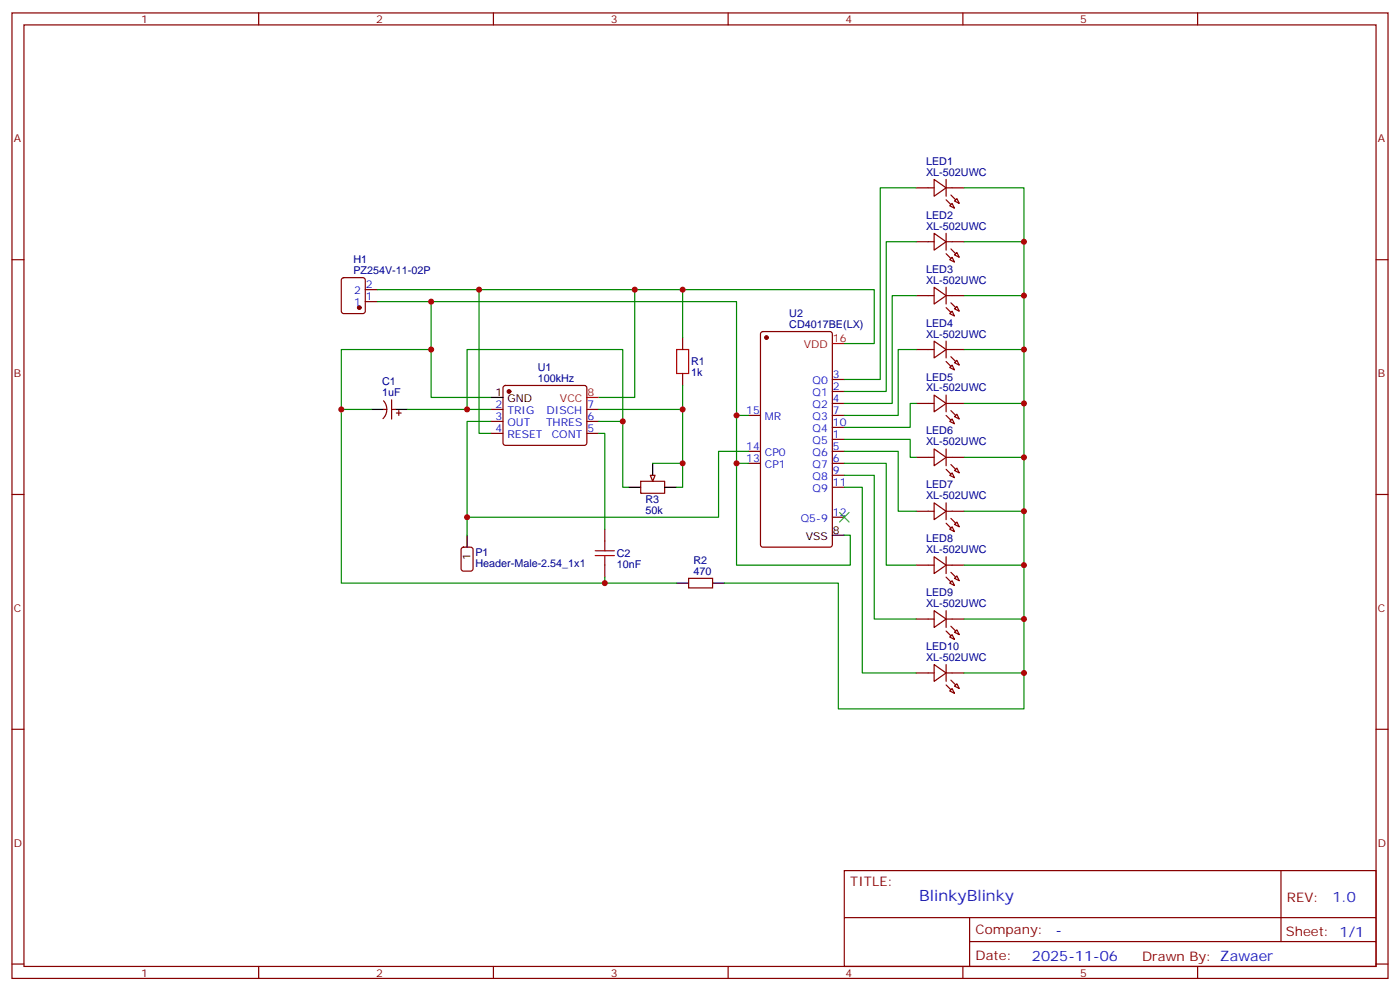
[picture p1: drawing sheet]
<svg xmlns="http://www.w3.org/2000/svg" width="412mm" height="292mm" viewBox="0 0 412 292" stroke-linecap="round" stroke-linejoin="round" font-family="sans-serif">
<g fill="none" stroke="#870000" stroke-width=".35">
<path d="M3.5 3.8h405.4v284.3h-405.4zM7.1 7.3h398.2v277.3h-398.2zM76.2 3.8v3.5M145.3 3.8v3.5M214.5 3.8v3.5M283.6 3.8v3.5M352.8 3.8v3.5M3.5 76.5h3.6M405.3 76.5h3.6M100.8 82l.4-.2h5.7l.6 .4 .1 9.5-.5 .6-5.9 .1-.6-.5-.1-9.4zM107.6 88.8h3.5M107.6 85.3h3.5"/>
<path d="M201.1 99.4v3.5M224.2 97.9l.5-.3h19.8l.6 .5 .1 62.3-.5 .7h-20l-.6-.4-.1-62.3zM113 118a3.8 3.8 0 0 1-.2 5.3M115.4 117.8v5.6M148.4 113.7l.5-.2h23.3l.5 .2 .2 .5-.1 16.5-.6 .5-23.6-.1-.4-.6v-16.3zM201.1 110v3.5M245.2 118.8h3.5M245.2 115.3h3.5M245.2 111.8h3.5M112.9 120.6h1M115.4 120.6h1M116.8 121.6h1.4"/>
<path d="M117.5 120.9v1.4M144.6 120.6h3.6M144.6 124.1h3.6M144.6 127.6h3.6M172.9 120.6h3.5M172.9 124.1h3.5M172.9 127.6h3.5M220.5 122.3h3.5M220.5 132.9h3.5M220.5 136.5h3.5M245.2 122.3h3.5M245.2 132.9h3.5"/>
<path d="M245.2 136.5h3.5M245.2 140h3.5M245.2 129.4h3.5M245.2 125.9h3.5M3.5 145.6h3.6M178.2 155.9v3.5M188.7 141.7h7.1v3.6h-7.1zM245.2 143.5h3.5M245.2 152.3h3.5M405.3 145.6h3.6M136.1 161.4l.4-.3h2.1l.7 .5v5.9l-.4 .6-2.4 .1-.6-.5-.1-5.8zM178.2 166.4v3.6"/>
<path d="M202.8 170.3h7.1v2.8h-7.1zM3.5 214.8h3.6M405.3 214.8h3.6M248.7 256.4h156.6v28.2h-156.6zM377.3 256.4v20.9M248.7 270.2h156.5M285.6 277.3h119.6M285.6 270.2v14.2M3.5 283.9h3.6M76.2 284.6v3.5M145.3 284.6v3.5M214.5 284.6v3.5"/>
<path d="M283.6 284.6v3.5M352.8 284.6v3.5M405.3 283.9h3.6"/>
</g>
<g fill="#870000" stroke="#870000" stroke-width=".35">
<circle cx="149.9" cy="115.3" r=".53"/>
<circle cx="225.8" cy="99.4" r=".53"/>
<circle cx="105.8" cy="90.6" r=".53"/>
</g>
<path d="M144.6 117.1h3.6M109.4 120.6h3.5M116.4 120.6h3.5M192.3 136.5v3.5M137.6 157.6v3.5M185.2 143.5h3.5M195.8 143.5h3.5M245.2 157.6h3.5M199.3 171.7h3.5M209.9 171.7h3.5" fill="none" stroke="#000" stroke-width=".35"/>
<path d="M172.9 117.1h3.5M245.2 101.2h3.5" fill="none" stroke="#f00" stroke-width=".35"/>
<path d="M199.3 102.9h3.5v7.1h-3.5zM178.2 159.4v2.8M175.3 163.6h5.7M175.3 162.2h5.7M178.2 163.6v2.8" fill="none" stroke="#a10000" stroke-width=".35"/>
<path d="M191.6 140h1.4l-.7 1.7z" fill="#f0f0f0" stroke="#870000" stroke-width=".35"/>
<g fill="none" stroke="#870000" stroke-width=".35">
<path d="M269.9 55.3h5.3M275.2 52.8l3.5 2.5-3.5 2.5zM278.7 55.3h5.3M278.7 52.8v5M281.9 58.5l.7 1.4-1.4-.7zM269.9 71.2h5.3M275.2 68.7l3.5 2.5-3.5 2.5zM278.7 68.7v5M278.7 71.2h5.3M279.8 60.6l.7-.7 .7 1.4zM279.8 76.5l.7-.7 .7 1.4zM281.9 74.4l.7 1.4-1.4-.7z"/>
<path d="M269.9 87.1h5.3M275.2 84.6l3.5 2.5-3.5 2.4zM278.7 84.6v4.9M278.7 87.1h5.3M279.8 92.4l.7-.7 .7 1.4zM281.9 90.2l.7 1.5-1.4-.8zM269.9 102.9h5.3M269.9 118.8h5.3M275.2 100.5l3.5 2.4-3.5 2.5zM275.2 116.3l3.5 2.5-3.5 2.5zM278.7 100.5v4.9M278.7 116.3v5"/>
<path d="M278.7 102.9h5.3M278.7 118.8h5.3M279.8 108.2l.7-.7 .7 1.4zM281.9 106.1l.7 1.4-1.4-.7zM269.9 134.7h5.3M275.2 132.2l3.5 2.5-3.5 2.5zM278.7 132.2v5M278.7 134.7h5.3M279.8 124.1l.7-.7 .7 1.4zM279.8 140l.7-.7 .7 1.4zM281.9 122l.7 1.4-1.4-.7zM281.9 137.9l.7 1.4-1.4-.7z"/>
<path d="M269.9 150.6h5.3M275.2 148.1l3.5 2.5-3.5 2.4zM278.7 148.1v4.9M278.7 150.6h5.3M279.8 155.9l.7-.7 .7 1.4zM281.9 153.7l.7 1.5-1.4-.8zM269.9 166.4h5.3M275.2 164l3.5 2.4-3.5 2.5zM275.2 179.8l3.5 2.5-3.5 2.5zM278.7 164v4.9M278.7 179.8v5M278.7 166.4h5.3"/>
<path d="M279.8 171.7l.7-.7 .7 1.4zM281.9 169.6l.7 1.4-1.4-.7zM269.9 182.3h5.3M269.9 198.2h5.3M275.2 195.7l3.5 2.5-3.5 2.5zM278.7 195.7v5M278.7 182.3h5.3M278.7 198.2h5.3M279.8 187.6l.7-.7 .7 1.4zM281.9 185.5l.7 1.4-1.4-.7zM279.8 203.5l.7-.7 .7 1.4zM281.9 201.4l.7 1.4-1.4-.7z"/>
</g>
<g fill="#870000" stroke="#870000" stroke-width=".35">
<path d="M280.1 57.4l1.4 1.4z"/>
<path d="M278.7 58.8l1.4 1.5z"/>
<path d="M280.1 73.3l1.4 1.4z"/>
<path d="M278.7 74.7l1.4 1.4z"/>
<path d="M280.1 89.2l1.4 1.4z"/>
<path d="M278.7 90.6l1.4 1.4z"/>
<path d="M280.1 105.1l1.4 1.4z"/>
<path d="M278.7 106.5l1.4 1.4z"/>
<path d="M280.1 120.9l1.4 1.4z"/>
<path d="M278.7 122.3l1.4 1.5z"/>
<path d="M280.1 136.8l1.4 1.4z"/>
<path d="M278.7 138.2l1.4 1.4z"/>
<path d="M280.1 152.7l1.4 1.4z"/>
<path d="M278.7 154.1l1.4 1.4z"/>
<path d="M280.1 168.6l1.4 1.4z"/>
<path d="M278.7 170l1.4 1.4z"/>
<path d="M280.1 184.4l1.4 1.4z"/>
<path d="M278.7 185.8l1.4 1.5z"/>
<path d="M280.1 200.3l1.4 1.4z"/>
<path d="M278.7 201.7l1.4 1.4z"/>
</g>
<g fill="none" stroke="#008700" stroke-width=".35">
<path d="M269.9 55.3h-10.6v56.5h-10.6M284 55.3h17.6v153.5h-54.7v-37.1h-33.5M269.9 71.2h-8.8v44.1h-12.4M284 71.2h17.6M111.1 88.8h15.9v14.1h-26.5v17.7h8.9M111.1 85.3h75.9v31.8h-10.6M127 88.8h90v77.6h33.5v-8.8h-1.8M141.1 85.3v42.3h3.5M187 85.3h14.1v14.1M201.1 85.3h56.4v15.9h-8.8M269.9 87.1h-7.1v31.7h-14.1M284 87.1h17.6"/>
<path d="M127 102.9v14.2h17.6M201.1 113.5v7.1M269.9 102.9h-5.3v19.4h-15.9M269.9 118.8h-1.8v7.1h-19.4M284 102.9h17.6M284 118.8h17.6M100.5 120.6v51.1h77.7v-1.7M119.9 120.6h24.7M137.6 120.6v-17.7h45.8v21.2h-7M144.6 124.1h-7v33.5M176.4 127.6h1.8v28.3M176.4 120.6h24.7v15.9"/>
<path d="M183.4 124.1v19.4h1.8M192.3 136.5h8.8v7h-1.8M217 122.3h3.5M217 136.5h3.5M220.5 132.9h-8.8v19.4h-74.1M248.7 129.4h19.4v5.3h1.8M248.7 132.9h15.9v17.7h5.3M248.7 136.5h12.4v29.9h8.8M248.7 140h8.8v42.3h12.4M284 134.7h17.6M248.7 143.5h5.3v54.7h15.9M284 150.6h17.6"/>
<path d="M178.2 171.7h21.1M284 166.4h17.6M284 182.3h17.6M284 198.2h17.6"/>
</g>
<path d="M247.3 150.9l2.8 2.8M250.1 150.9l-2.8 2.8" fill="none" stroke="#3c3" stroke-width=".35"/>
<g fill="#c00">
<circle cx="127" cy="102.9" r=".88"/>
<circle cx="137.6" cy="120.6" r=".88"/>
<circle cx="100.5" cy="120.6" r=".88"/>
<circle cx="141.1" cy="85.3" r=".88"/>
<circle cx="183.4" cy="124.1" r=".88"/>
<circle cx="201.1" cy="136.5" r=".88"/>
<circle cx="201.1" cy="120.6" r=".88"/>
<circle cx="187" cy="85.3" r=".88"/>
<circle cx="201.1" cy="85.3" r=".88"/>
<circle cx="127" cy="88.8" r=".88"/>
<circle cx="178.2" cy="171.7" r=".88"/>
<circle cx="137.6" cy="152.3" r=".88"/>
<circle cx="217" cy="122.3" r=".88"/>
<circle cx="217" cy="136.5" r=".88"/>
<circle cx="301.6" cy="71.2" r=".88"/>
<circle cx="301.6" cy="87.1" r=".88"/>
<circle cx="301.6" cy="102.9" r=".88"/>
<circle cx="301.6" cy="118.8" r=".88"/>
<circle cx="301.6" cy="134.7" r=".88"/>
<circle cx="301.6" cy="150.6" r=".88"/>
<circle cx="301.6" cy="166.4" r=".88"/>
<circle cx="301.6" cy="182.3" r=".88"/>
<circle cx="301.6" cy="198.2" r=".88"/>
</g>
<text font-size="4.6" fill="#00f" x="270.8" y="265.4">BlinkyBlinky</text>
<g font-size="4.2" fill="#00f">
<text x="392.5" y="265.7">1.0</text>
<text x="310.9" y="275.2">-</text>
<text x="304" y="283">2025-11-06</text>
</g>
<g font-size="3.9" fill="#800">
<text x="250.5" y="261">TITLE:</text>
<text x="379.1" y="265.7">REV:</text>
<text x="287.4" y="275.2">Company:</text>
<text x="378.7" y="275.8">Sheet: 1/1</text>
<text x="287.4" y="282.9">Date:</text>
<text x="336.4" y="282.9">Drawn By: Zawaer</text>
</g>
<g font-size="3.2" fill="#800">
<text x="41.6" y="6.8">1</text>
<text x="110.8" y="6.8">2</text>
<text x="179.9" y="6.8">3</text>
<text x="249.1" y="6.8">4</text>
<text x="318.2" y="6.8">5</text>
<text x="4.1" y="41.9">A</text>
<text x="405.9" y="41.9">A</text>
<text x="4.1" y="111.1">B</text>
<text x="405.9" y="111.1">B</text>
<text x="4.1" y="180.2">C</text>
<text x="405.9" y="180.2">C</text>
<text x="4.1" y="249.3">D</text>
<text x="405.9" y="249.3">D</text>
<text x="41.6" y="287.6">1</text>
<text x="110.8" y="287.6">2</text>
<text x="179.9" y="287.6">3</text>
<text x="249.1" y="287.6">4</text>
<text x="318.2" y="287.6">5</text>
</g>
<g font-size="3.2" fill="#000080">
<text x="272.8" y="51.8">XL-502UWC</text>
<text x="272.8" y="48.6">LED1</text>
<text x="272.8" y="64.4">LED2</text>
<text x="272.8" y="67.7">XL-502UWC</text>
<text x="104.1" y="77.5">H1</text>
<text x="104.1" y="80.7">PZ254V-11-02P</text>
<text x="272.8" y="83.5">XL-502UWC</text>
<text x="272.8" y="80.3">LED3</text>
<text x="232.5" y="93.3">U2</text>
<text x="232.5" y="96.5">CD4017BE(LX)</text>
<text x="272.8" y="99.4">XL-502UWC</text>
<text x="272.8" y="96.2">LED4</text>
<text x="203.6" y="107.6">R1</text>
<text x="112.6" y="113.5">C1</text>
<text x="158.4" y="112.4">100kHz</text>
<text x="158.4" y="109.1">U1</text>
<text x="203.6" y="110.8">1k</text>
<text x="272.8" y="112.1">LED5</text>
<text x="112.6" y="116.7">1uF</text>
<text x="272.8" y="115.3">XL-502UWC</text>
<text x="272.8" y="131.2">XL-502UWC</text>
<text x="272.8" y="127.9">LED6</text>
<text x="272.8" y="143.8">LED7</text>
<text x="190.2" y="148.2">R3</text>
<text x="272.8" y="147">XL-502UWC</text>
<text x="190.2" y="151.5">50k</text>
<text x="272.8" y="159.7">LED8</text>
<text x="140.1" y="166.9">Header-Male-2.54_1x1</text>
<text x="140.1" y="163.7">P1</text>
<text x="181.7" y="167.3">10nF</text>
<text x="181.7" y="164">C2</text>
<text x="204.3" y="166">R2</text>
<text x="272.8" y="162.9">XL-502UWC</text>
<text x="204.3" y="169.3">470</text>
<text x="272.8" y="178.8">XL-502UWC</text>
<text x="272.8" y="175.6">LED9</text>
<text x="272.8" y="191.4">LED10</text>
<text x="272.8" y="194.7">XL-502UWC</text>
</g>
<g font-size="3.2" fill="#00f">
<text x="104.3" y="86.7">2</text>
<text x="107.8" y="88.5">1</text>
<text x="107.8" y="84.9">2</text>
<text x="104.3" y="90.2">1</text>
<text x="239.4" y="113.2">Q0</text>
<text x="245.4" y="111.4">3</text>
<text x="239.4" y="116.7">Q1</text>
<text x="245.4" y="118.5">4</text>
<text x="245.4" y="114.9">2</text>
<text x="146" y="120.2">2</text>
<text x="146" y="123.8">3</text>
<text x="149.5" y="122">TRIG</text>
<text x="149.5" y="125.5">OUT</text>
<text x="160.8" y="125.5">THRES</text>
<text x="161" y="122">DISCH</text>
<text x="173" y="123.8">6</text>
<text x="173" y="120.2">7</text>
<text x="219.8" y="122">15</text>
<text x="225.3" y="123.8">MR</text>
<text x="239.4" y="123.8">Q3</text>
<text x="239.4" y="120.2">Q2</text>
<text x="245.4" y="125.5">10</text>
<text x="245.4" y="122">7</text>
<text x="146" y="127.3">4</text>
<text x="149.5" y="129">RESET</text>
<text x="162.5" y="129">CONT</text>
<text x="173" y="127.3">5</text>
<text x="239.4" y="130.8">Q5</text>
<text x="239.4" y="127.3">Q4</text>
<text x="245.4" y="129">1</text>
<text x="219.8" y="132.6">14</text>
<text x="219.8" y="136.1">13</text>
<text x="225.3" y="134.3">CP0</text>
<text x="225.3" y="137.9">CP1</text>
<text x="239.4" y="137.9">Q7</text>
<text x="239.4" y="134.3">Q6</text>
<text x="245.4" y="136.1">6</text>
<text x="245.4" y="132.6">5</text>
<text x="239.4" y="141.4">Q8</text>
<text x="245.4" y="143.2">11</text>
<text x="245.4" y="139.6">9</text>
<text x="239.4" y="144.9">Q9</text>
<text x="235.9" y="153.7">Q5-9</text>
<text x="245.4" y="152">12</text>
</g>
<g font-size="3.2" fill="#f00">
<text x="245.4" y="100.8">16</text>
<text x="236.8" y="102.6">VDD</text>
<text x="165" y="118.5">VCC</text>
<text x="173" y="116.7">8</text>
</g>
<g font-size="3.2">
<text x="146" y="116.7">1</text>
<text x="149.5" y="118.5">GND</text>
<text x="237.4" y="159">VSS</text>
<text x="245.4" y="157.3">8</text>
<text x="138.6" y="164.9" transform="rotate(-90 138.6 164.9)">1</text>
</g>
</svg>
